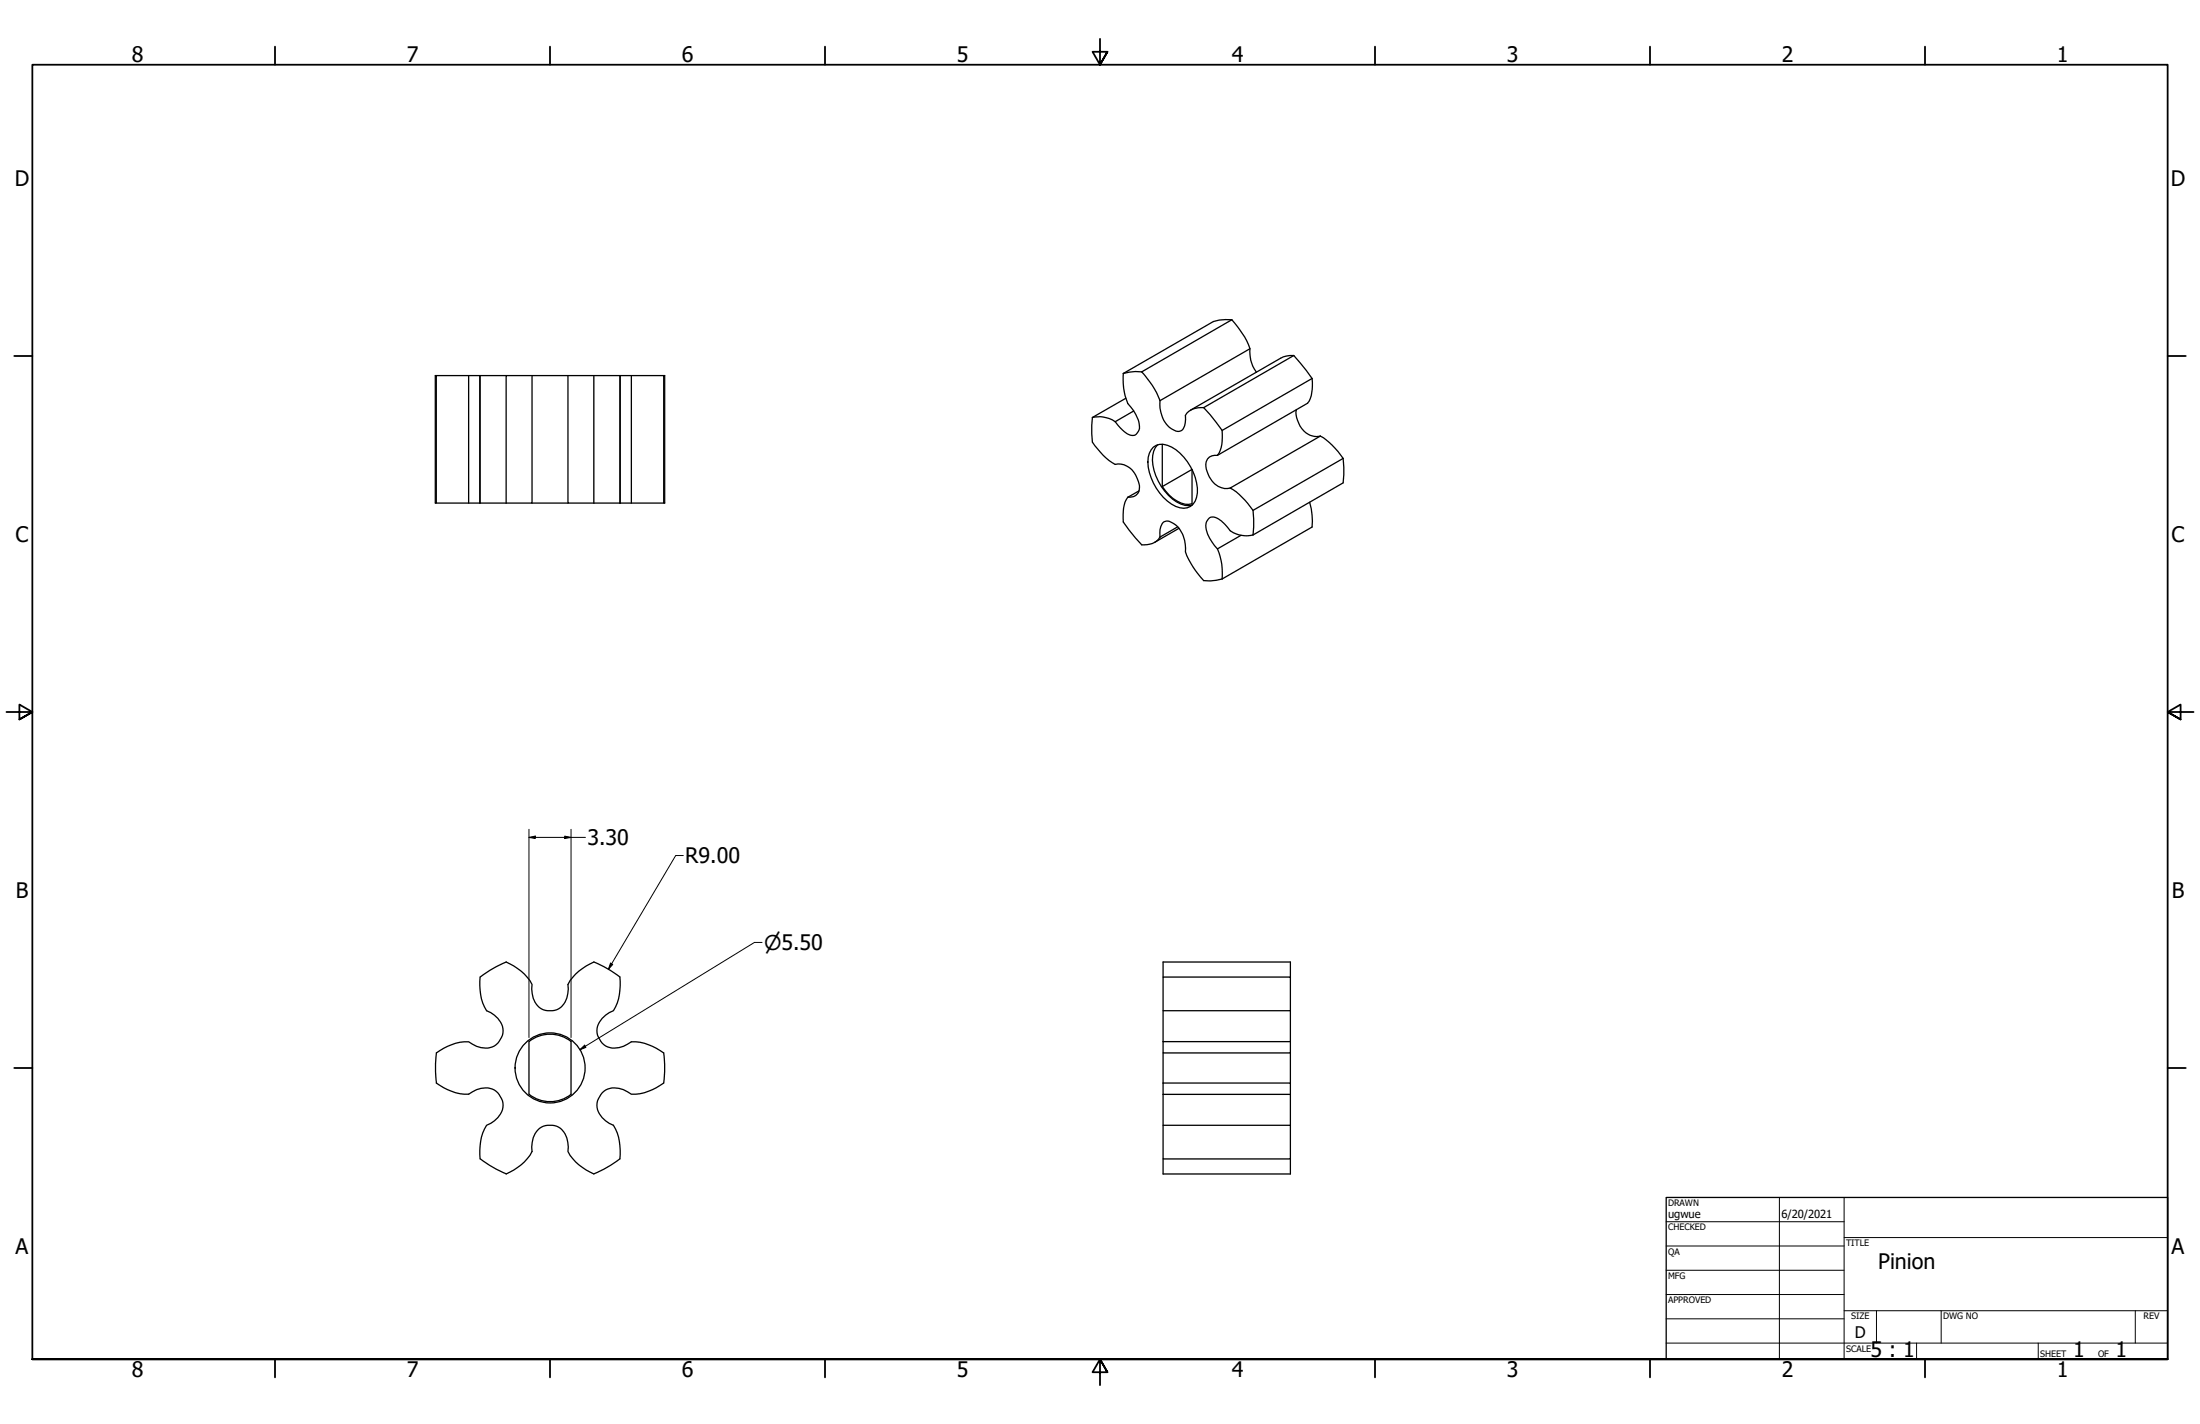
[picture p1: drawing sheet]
<svg xmlns="http://www.w3.org/2000/svg" width="864mm" height="559mm" viewBox="0 0 864 559" stroke-linecap="round" stroke-linejoin="round" font-family="sans-serif">
<!-- layer: Visible (ANSI) -->
<g fill="none" stroke="#000" stroke-width=".51">
<path d="M483.6 125.5l-5 .1-2.3 .6-35.4 20.4M483.6 125.5a36.8 36.8 0 0 1 7.1 11.3 13.2 13.2 0 0 0 2.5 9.3M483.6 125.5l-35.4 20.4M490.7 136.8l-35.3 20.4M507.9 139.5l7.1 9M507.9 139.5a9.5 9.5 0 0 0-5.2 1.1l-35.4 20.4M507.9 139.5l-35.4 20.5M171.3 147.4h12.7v50h-12.7zM171.3 147.4h-.4v50h.4M184 147.4h4.3M188.3 147.4v50M188.5 147.4h10.2"/>
<path d="M208.9 147.4v50h-10.2M222.9 147.4v50h10.2M233.1 147.4h-34.4v50M233.1 147.4h10.2M233.1 147.4v50M243.5 147.4l-.2 50M243.5 147.4h4.3M243.5 147.4v50M247.8 147.4h12.7v50h-12.7zM260.5 147.4h.4v50h-.4M440.9 146.6a25.2 25.2 0 0 0 1.8 11.8 13.8 13.8 0 0 1 4.6 9.7 2.92 2.92 0 0 1-1.8 2.6 2.92 2.92 0 0 1-3.1-.5l-2.4-2.1-2.2-2.6M442 156.3l-13.2 7.5"/>
<path d="M448.2 145.9l-2.6-.1-4.7 .8M448.2 145.9a34.3 34.3 0 0 1 7.2 11.3M455.4 157.2a11 11 0 0 0 6.2 12h1.7a3 3 0 0 0 2-3.3l.1-1.4a3.6 3.6 0 0 1 3-4l1.9-.5h2.2M472.5 160l2.5 2.8 4.7 6.1M515 148.5a14.3 14.3 0 0 1-1.7 9.7l-35.4 20.5M515 148.5l-35.3 20.4M428.8 163.8a11.3 11.3 0 0 1 9 1.7M428.8 163.8l-.2 3.1 .2 6.6a26.7 26.7 0 0 0 9 8.7 8.1 8.1 0 0 1 9 6.7 4.1 4.1 0 0 1-.1 4.4 4.1 4.1 0 0 1-4 1.8M445 161.3l-7.2 4.2M452.8 175.5a7.1 7.1 0 0 1 8.8 1 21.6 21.6 0 0 1 8.4 16.9 5.6 5.6 0 0 1-8.4 5.4 20.7 20.7 0 0 1-10.9-19.3l.5-1.6zM454.4 174.6a10.2 10.2 0 0 0-1.4 10 20.7 20.7 0 0 0 10.5 13.2l1.6 .5 3-.1M456.2 174.3v16.6"/>
<path d="M477.9 178.7a4.1 4.1 0 0 0-4 1.7 4.1 4.1 0 0 0-.1 4.4 8.7 8.7 0 0 0 8 6.9l1.1-.2M479.7 168.9a14.1 14.1 0 0 1-1.8 9.8M508.9 160.8a9.2 9.2 0 0 0 7.9 10.5l1.5-.2M518.3 171.1a28.3 28.3 0 0 1 8.9 8.8M518.3 171.1l-35.4 20.4M527.2 179.9l.3 3.3-.3 6.3-35.3 20.4M527.2 179.9l-35.3 20.4M184 197.4h4.3M188.5 197.4h10.2M208.9 197.4h14M233.1 197.4h14.7M442.7 195.1a14.3 14.3 0 0 0-1.8 9.8l4.7 6.1 2.6 2.8a7.2 7.2 0 0 0 7.2-3"/>
<path d="M447.2 192.6l-4.5 2.5M467.9 184.3v13.4a9.5 9.5 0 0 1-8.9-3.4l-2.8-3.4M467.9 184.2l-11.7 6.7M482.9 191.5a30.2 30.2 0 0 1 9 8.8M514.1 197.1l.3 1.3a25.8 25.8 0 0 1 .6 8.4l-35.3 20.4M455.4 210.8a6.4 6.4 0 0 1 1.5-6 4.2 4.2 0 0 1 4.7 1.3 12.1 12.1 0 0 1 3.7 10.4 34.3 34.3 0 0 0 7.2 11.3l2.5 .2 4.7-.8M462.3 206.8l-6.9 4M462.8 207.3l-9.5 5.5M477.9 215.4a24.3 24.3 0 0 1 1.8 11.8M487.2 210.1l-9.3 5.3M491.9 209.9a10 10 0 0 1-11.2-4.3 6.2 6.2 0 0 0-5.4-2.7 4.2 4.2 0 0 0-1.5 5.8l1 2.4 3.1 4.3M491.9 200.3l.2 3.3-.2 6.3"/>
<path d="M233.1 377.5a20.3 20.3 0 0 0-10.2 8.8 9.1 9.1 0 0 1-3.6 9.6 7 7 0 0 1-10.4-6v-3.6a20.6 20.6 0 0 0-10.2-8.8l-4.8 2.3-5.4 3.6M233.1 377.5l5.8 2.9 4.4 3a21.2 21.2 0 0 1-2.5 13.2 8.7 8.7 0 0 0-6.4 8.8 7.1 7.1 0 0 0 10.3 5.2l3.1-1.8a21.2 21.2 0 0 1 12.7 4.4l.4 6.4-.4 5.4M188.5 383.4a21.2 21.2 0 0 0 2.5 13.2 8.7 8.7 0 0 1 6.4 8.8 7.1 7.1 0 0 1-10.3 5.2l-3.1-1.8a21.2 21.2 0 0 0-12.7 4.4M456.6 383.4h49.9v13.2h-49.9zM456.6 383.4v-5.9h49.9v5.9M456.6 396.6v12.1M506.5 396.6v12.1M171.3 413.2l-.4 5.3 .4 6.5M207.7 408.7a13.2 13.2 0 0 1 16.5 0v20.7a13.3 13.3 0 0 1-16.6 .1zM456.6 408.7v4.5h49.9v-4.5M456.6 413.2v28.4M456.6 408.7h49.9"/>
<path d="M506.5 413.2v11.8M171.3 425a21.2 21.2 0 0 0 12.7 4.4 9.2 9.2 0 0 1 10.1-1.7 7.1 7.1 0 0 1 0 12.1l-3.1 1.8a21.2 21.2 0 0 0-2.5 13.2M260.5 425a21.2 21.2 0 0 1-12.7 4.4 9.2 9.2 0 0 0-10.1-1.7 7.1 7.1 0 0 0 0 12.1l3.1 1.8a21.2 21.2 0 0 1 2.5 13.1l-4.4 3.1-5.8 2.9a20.3 20.3 0 0 1-10.2-8.8 9.1 9.1 0 0 0-3.6-9.6 7 7 0 0 0-10.4 6v3.6a20.3 20.3 0 0 1-10.2 8.8l-5.7-2.9-4.5-3.1M456.6 425h49.9v4.5M456.6 429.5h49.9M506.5 429.5v12.1M456.6 441.6h49.9v13.2h-49.9zM456.6 454.8v5.9h49.9v-5.9"/>
<circle cx="215.9" cy="419.1" r="13.7"/>
</g>
<!-- layer: Border (ANSI) -->
<g fill="none" stroke="#000" stroke-width=".7">
<path d="M107.9 18.3v7.1M215.9 18.3v7.1M323.8 18.3v7.1M431.8 15.2v10.2l-2.9-5.1h5.8l-2.9 5.1 2.9-5.1M539.8 18.3v7.1M647.7 18.3v7.1M755.6 18.3v7.1M5.6 139.7h7.1M850.9 139.7h7.1M2.5 279.4h10.2l-5.1-2.9v5.8l5.1-2.9-5.1 2.9M861.1 279.4h-10.2l5.1-2.9v5.8l-5.1-2.9 5.1 2.9M5.6 419.1h7.1"/>
<path d="M850.9 419.1h7.1M12.7 533.4v-508h838.2v508h-838.2h838.2M107.9 533.4v7.1M215.9 533.4v7.1M323.8 533.4v7.1M434.7 538.5l-2.9-5.1 2.9 5.1h-5.8l2.9-5.1v10.2M539.8 533.4v7.1M647.7 533.4v7.1M755.6 533.4v7.1"/>
</g>
<!-- layer: Title (ANSI) -->
<g fill="none" stroke="#000" stroke-width=".39">
<path d="M654 479.4h69.9M698.5 469.9v63.5M723.9 469.9v63.5M654 488.9h69.9M654 498.5h69.9M723.9 485.6h127M654 508h69.9M654 517.5h69.9M723.9 514.3h127M736.6 514.3v12.7M762 514.3v12.7M838.2 514.3v12.7"/>
<path d="M654 527h196.9M752.3 527v6.4M800.1 527v6.4"/>
</g>
<path d="M654 469.9h196.9v63.5h-196.9z" fill="none" stroke="#000" stroke-width=".51"/>
<!-- layer: Dimension (ANSI) -->
<path d="M207.6 328.6l2.5-.5v1zM207.6 328.6h22.2M207.6 325.4v81.8M221.7 328.1l2.5 .5-2.5 .5zM224.2 325.4v81.8M268.2 335.7h-3l-26.4 44.7M239.6 378l.9 .5-1.7 1.9zM299.1 369.8h-2.9l-68.6 42.1M227.6 411.9l1.9-1.8 .5 .9z" fill="none" stroke="#000" stroke-width=".39"/>
<g fill="#000">
<path d="M207.6 328.6l2.5-.5v1z" fill-rule="evenodd"/>
<path d="M221.7 328.1l2.5 .5-2.5 .5z" fill-rule="evenodd"/>
<path d="M239.6 378l.9 .5-1.7 1.9z" fill-rule="evenodd"/>
<path d="M227.6 411.9l1.9-1.8 .5 .9z" fill-rule="evenodd"/>
</g>
<g font-size="8.4">
<text x="51.7" y="24.4">8</text>
<text x="159.6" y="24.4">7</text>
<text x="267.6" y="24.4">6</text>
<text x="375.5" y="24.4">5</text>
<text x="483.5" y="24.4">4</text>
<text x="591.4" y="24.4">3</text>
<text x="699.4" y="24.4">2</text>
<text x="807.3" y="24.4">1</text>
<text x="5.8" y="72.9">D</text>
<text x="852.1" y="72.9">D</text>
<text x="6.1" y="212.6">C</text>
<text x="852.4" y="212.6">C</text>
<text x="230.6" y="331.7">3.30</text>
<text x="269" y="338.8">R9.00</text>
<text x="6.2" y="352.3">B</text>
<text x="852.5" y="352.3">B</text>
<text x="6.1" y="492">A</text>
<text x="852.4" y="492">A</text>
<text x="737.3" y="498.1">Pinion</text>
<text x="734.3" y="532.5">5 : 1</text>
<text x="813.8" y="532.6">1</text>
<text x="830.5" y="532.6">1</text>
<text x="51.7" y="540.5">8</text>
<text x="159.6" y="540.5">7</text>
<text x="267.6" y="540.5">6</text>
<text x="375.5" y="540.5">5</text>
<text x="483.5" y="540.5">4</text>
<text x="591.4" y="540.5">3</text>
<text x="699.4" y="540.5">2</text>
<text x="807.3" y="540.5">1</text>
</g>
<text font-size="8" x="299.9" y="372.7">⌀5.50</text>
<text font-size="6.3" x="728.1" y="524.9">D</text>
<g font-size="4.4">
<text x="654.8" y="477.8">ugwue</text>
<text x="699.3" y="478">6/20/2021</text>
</g>
<g font-size="3.5">
<text x="654.8" y="473.2">DRAWN</text>
<text x="654.8" y="482.8">CHECKED</text>
<text x="724.7" y="488.9">TITLE</text>
<text x="654.8" y="492.3">QA</text>
<text x="654.8" y="501.8">MFG</text>
<text x="654.8" y="511.4">APPROVED</text>
<text x="726.7" y="517.7">SIZE</text>
<text x="762.8" y="517.7">DWG NO</text>
<text x="841.4" y="517.7">REV</text>
<text x="724.7" y="530.4">SCALE</text>
<text x="800.9" y="532.6">SHEET</text>
<text x="823.6" y="532.6">OF</text>
</g>
</svg>
